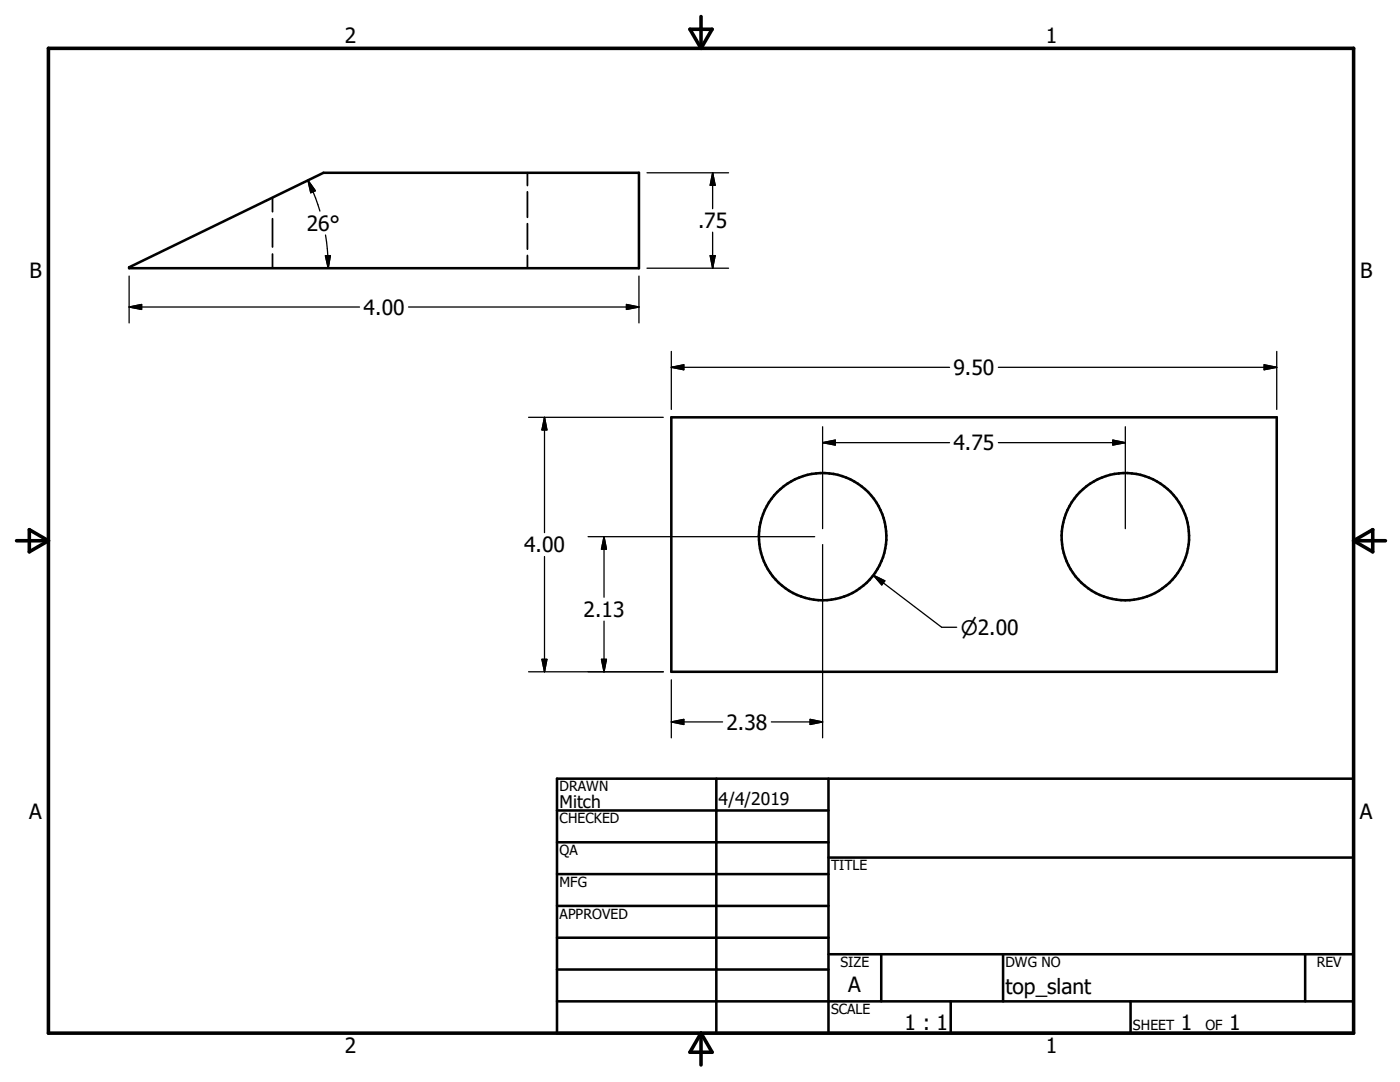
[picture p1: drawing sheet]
<svg xmlns="http://www.w3.org/2000/svg" width="279mm" height="216mm" viewBox="0 0 279 216" stroke-linecap="round" stroke-linejoin="round" font-family="sans-serif">
<g fill="none" stroke="#000" stroke-width=".51">
<path d="M25.8 53.3l38.8-18.8h62.9v19h-101.7zM134 83.3h120.8v50.7h-120.8zM111.2 155.4h158.9v50.8h-158.9zM143 155.4v50.8M165.3 155.4v50.8M111.2 161.7h54.1M111.2 168.1h54.1M111.2 174.4h54.1M165.3 171.1h104.8M111.2 180.8h54.1M111.2 187.1h54.1M111.2 193.5h54.1"/>
<path d="M111.2 199.8h158.9M165.3 190.4h104.8M175.9 190.4v9.4M189.7 199.8v6.4M200.2 190.4v9.4M225.6 199.8v6.4M260.5 190.4v9.4"/>
<circle cx="164.2" cy="107.1" r="12.7"/>
<circle cx="224.6" cy="107.1" r="12.7"/>
</g>
<path d="M54.4 39.4v2.8M105.3 34.5v2.5M105.3 38.3v5.1M54.4 43.6v5.7M54.4 50.7v2.8M105.3 44.6v5.1M105.3 51v2.5" fill="none" stroke="#000" stroke-width=".36"/>
<path d="M9.7 9.6h260.4v196.6h-260.4zM137.7 5.8h4.4l-2.2 3.8zM139.9 3.3v6.3M3.3 107.9h6.4M5.8 105.7l3.9 2.2-3.9 2.2zM270.1 107.9h6.4M270.1 107.9l3.9-2.2v4.4zM139.9 206.2v6.3M139.9 206.2l2.2 3.8h-4.4z" fill="none" stroke="#000" stroke-width=".71"/>
<g fill="none" stroke="#000" stroke-width=".25">
<path d="M61.5 36l1.5 3.5 .8 2.6M61.5 36l1.4 2.1-.9 .4zM129.1 34.5h16.3M142.2 34.5v7.1M142.2 34.5l.5 2.5h-1zM25.8 55.1v9.3M64.9 51h1l-.4 2.5zM65 46.9l.3 2.7 .2 3.9M127.5 55.1v9.3M129.1 53.5h16.3M141.7 51h1l-.5 2.5zM142.2 46.3v7.2"/>
<path d="M25.8 61.3h46M25.8 61.3l2.5-.5v.9zM81.5 61.3h46M125 60.8l2.5 .5-2.5 .4zM134 73.3h55.5M134 73.3l2.5-.5v1zM134 70.1v11.6M199.2 73.3h55.6M252.3 72.8l2.5 .5-2.5 .5zM254.8 70.1v11.6M105.5 83.3h26.9M108.7 83.3v23"/>
<path d="M108.7 83.3l.5 2.5h-1zM164.2 85.2v20.3M164.2 88.3h25.3M164.2 88.3l2.5-.5v1zM199.2 88.3h25.4M222.1 87.8l2.5 .5-2.5 .5zM224.6 85.2v20.3M108.7 111v23M117.4 107.1h45.2M120.5 107.1v12.1M120.5 107.1l.5 2.5h-1zM164.2 108.7v38.5"/>
<path d="M174.3 114.8l13.6 10.4h3M174.3 114.8l2.3 1.1-.6 .8zM105.5 134h26.9M108.2 131.6h1l-.5 2.4zM120 131.6h1l-.5 2.4zM120.5 123.9v10.1M134 135.6v11.6M134 144.1l2.5-.6v1.1zM134 144.1h10.2M153.9 144.1h10.3M161.7 143.5l2.5 .6-2.5 .5z"/>
</g>
<g fill="#000" stroke="#000" stroke-width=".25">
<path d="M61.5 36l1.4 2.1-.9 .4zM142.2 34.5l.5 2.5h-1zM64.9 51h1l-.4 2.5zM141.7 51h1l-.5 2.5zM25.8 61.3l2.5-.5v.9zM125 60.8l2.5 .5-2.5 .4zM134 73.3l2.5-.5v1zM252.3 72.8l2.5 .5-2.5 .5zM108.7 83.3l.5 2.5h-1zM164.2 88.3l2.5-.5v1zM222.1 87.8l2.5 .5-2.5 .5zM120.5 107.1l.5 2.5h-1z"/>
<path d="M174.3 114.8l2.3 1.1-.6 .8zM108.2 131.6h1l-.5 2.4zM120 131.6h1l-.5 2.4zM134 144.1l2.5-.6v1.1zM161.7 143.5l2.5 .6-2.5 .5z"/>
</g>
<g font-size="4.2">
<text x="68.8" y="8.7">2</text>
<text x="208.7" y="8.7">1</text>
<text x="61.2" y="46.1">26°</text>
<text x="139.3" y="45.5">.75</text>
<text x="5.9" y="55.5">B</text>
<text x="271.4" y="55.5">B</text>
<text x="72.6" y="62.8">4.00</text>
<text x="190.3" y="74.8">9.50</text>
<text x="190.3" y="89.8">4.75</text>
<text x="104.6" y="110.2">4.00</text>
<text x="116.5" y="123.1">2.13</text>
<text x="145" y="145.6">2.38</text>
<text x="5.8" y="163.4">A</text>
<text x="271.4" y="163.4">A</text>
<text x="169.3" y="197.9">A</text>
<text x="200.7" y="198.4">top_slant</text>
<text x="180.5" y="205.6">1 : 1</text>
<text x="235.7" y="205.6">1</text>
<text x="245.3" y="205.6">1</text>
<text x="68.8" y="210.2">2</text>
<text x="208.7" y="210.2">1</text>
</g>
<text font-size="4" x="191.7" y="126.6">n2.00</text>
<g font-size="3.5">
<text x="111.7" y="161.2">Mitch</text>
<text x="143.4" y="160.7">4/4/2019</text>
</g>
<g font-size="2.8">
<text x="111.7" y="157.9">DRAWN</text>
<text x="111.7" y="164.3">CHECKED</text>
<text x="111.7" y="170.6">QA</text>
<text x="165.9" y="173.7">TITLE</text>
<text x="111.7" y="177">MFG</text>
<text x="111.7" y="183.3">APPROVED</text>
<text x="167.7" y="193">SIZE</text>
<text x="200.7" y="193">DWG NO</text>
<text x="262.8" y="192.9">REV</text>
<text x="165.9" y="202.4">SCALE</text>
<text x="226.1" y="205.6">SHEET</text>
<text x="240.6" y="205.6">OF</text>
</g>
</svg>
